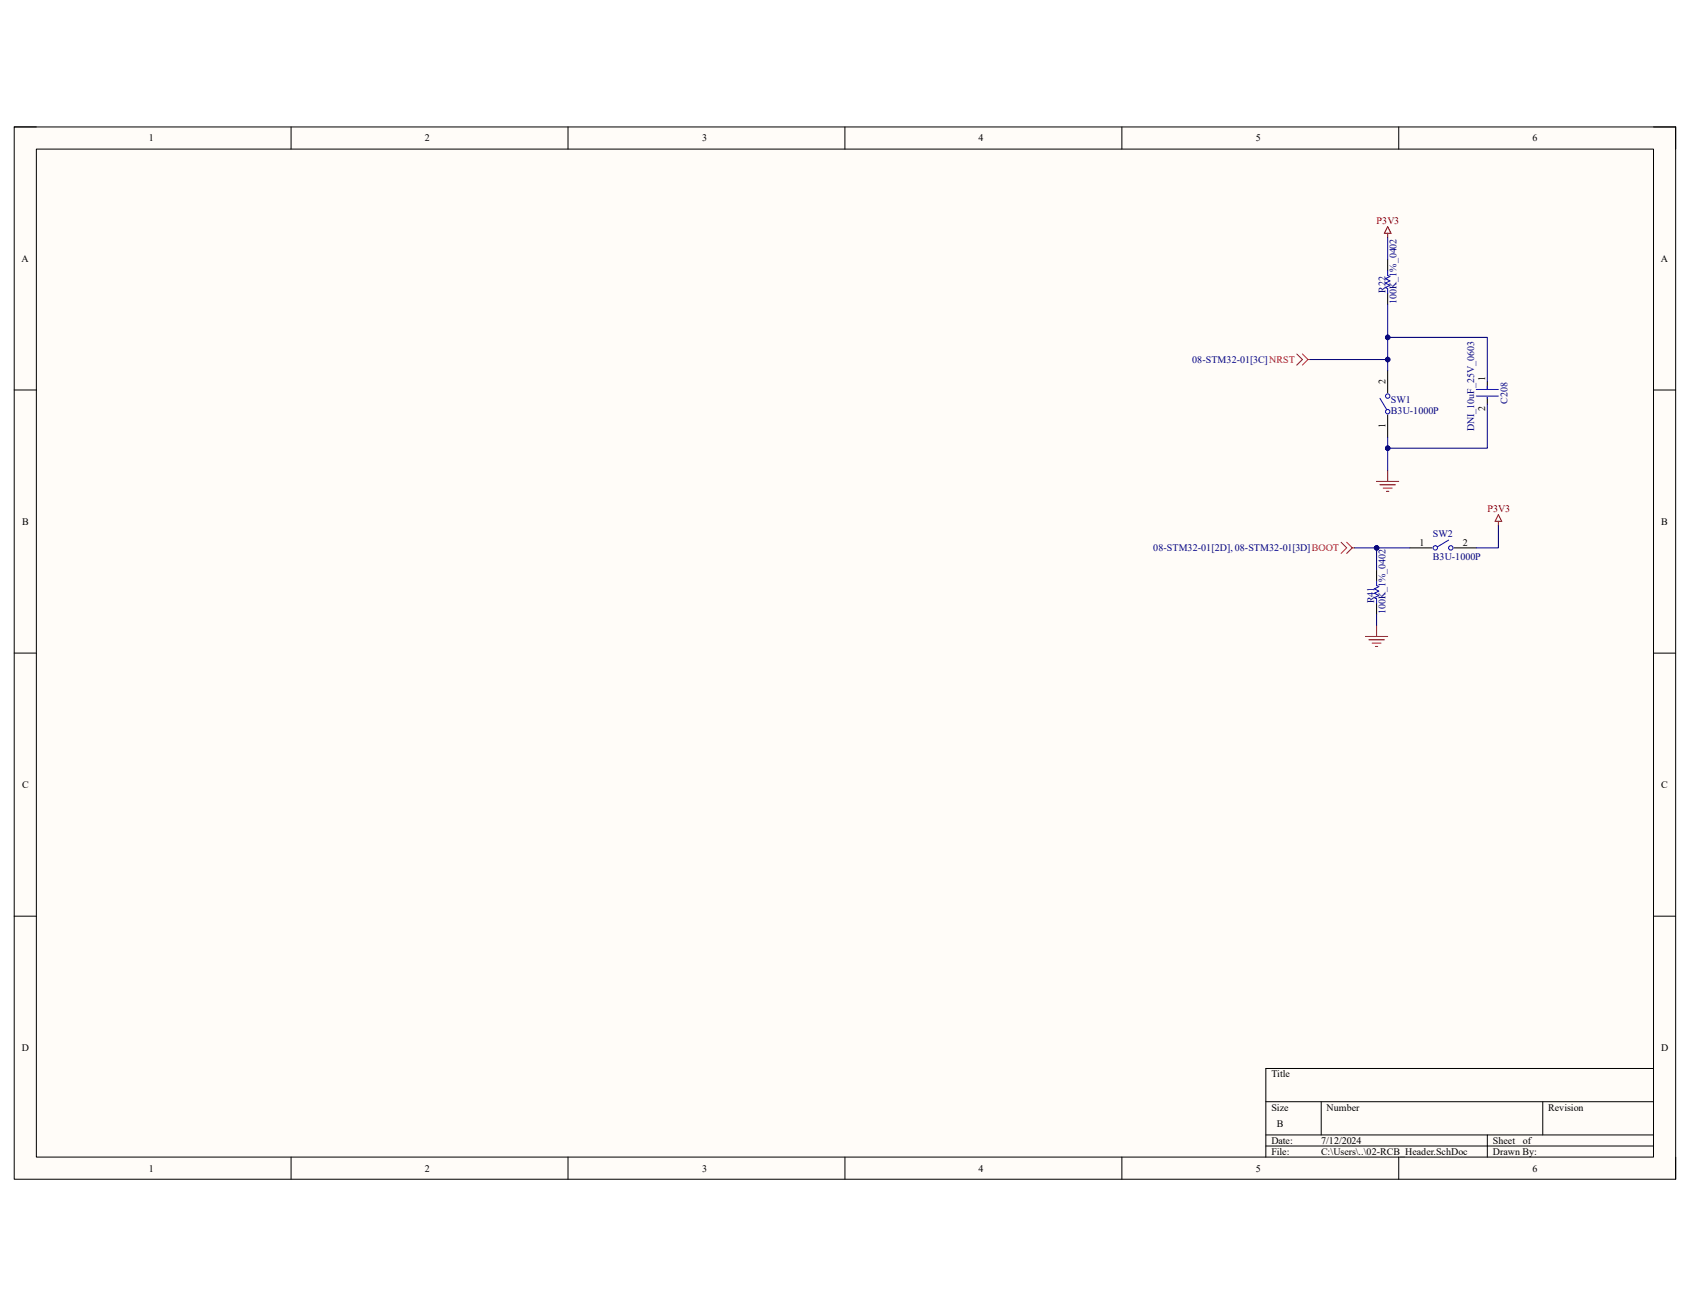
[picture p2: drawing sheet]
<svg xmlns="http://www.w3.org/2000/svg" width="279mm" height="216mm" viewBox="0 0 279 216" stroke-linecap="round" stroke-linejoin="round" font-family="sans-serif">
<path d="M2.3 21h274.7v173.9h-274.7z" fill-rule="evenodd" fill="#fffcf8"/>
<path d="M2.3 21h274.7v173.9h-274.7z" fill="none" stroke="#000" stroke-width=".17"/>
<path d="M6 24.6h267.4v166.7h-267.4z" fill-rule="evenodd" fill="#fffcf8"/>
<g fill="none" stroke="#000" stroke-width=".17">
<path d="M2.3 21h3.7M6 24.6h267.4v166.7h-267.4zM48.1 21v3.6M93.9 21v3.6M139.7 21v3.6M185.5 21v3.6M231.2 21v3.6M273.4 21h3.6v3.6M2.3 64.5h3.7M273.4 64.5h3.6M227.6 94.2v1.9M227.6 99.7v1.9"/>
<path d="M2.3 108h3.7M273.4 108h3.6M2.3 151.5h3.7M273.4 151.5h3.6M273.4 176.6h-64.1v14.7M48.1 191.3v3.6M93.9 191.3v3.6M139.7 191.3v3.6M185.5 191.3v3.6M209.3 182.1h64.1M209.3 187.6h64.1M209.3 189.5h64.1"/>
<path d="M218.4 182.1v5.5M231.2 191.3v3.6M245.9 187.6v3.7M255.1 182.1v5.5M277 191.3v3.6"/>
</g>
<path d="M227.6 96.1v.7l.4 .2-.8 .3 .8 .4-.8 .4 .8 .3-.8 .4 .4 .2v.7" fill="none" stroke="#00f" stroke-width=".17"/>
<path d="M221.7 89.7l.9 .9-.9 .9M222.6 89.7l1 .9M223.6 90.6l-1 .9M223.6 90.6h.3" fill="none" stroke="#f00" stroke-width=".17"/>
<path d="M225.8 105.2h3.6M226.3 105.8h2.6M226.9 106.3h1.4M227.4 106.9h.4M227.6 103.4v1.8" fill="none" stroke="#800000" stroke-width=".17"/>
<path d="M223.9 90.6h3.7v3.6" fill="none" stroke="#000080" stroke-width=".17"/>
<circle cx="227.6" cy="90.6" r=".37" fill="#000080"/>
<g fill="none" stroke="#000080" stroke-width=".17">
<path d="M229.4 39.3v3.7M229.4 50.3v9.1h-12.8M227.6 101.6v1.8"/>
<circle cx="227.6" cy="90.6" r=".37"/>
</g>
<path d="M229.4 43v1.8M229.4 48.5v1.8" fill="none" stroke="#000" stroke-width=".17"/>
<path d="M229.4 44.8v.7l.4 .2-.7 .4 .7 .3-.7 .4 .7 .4-.7 .3 .3 .2v.8" fill="none" stroke="#00f" stroke-width=".17"/>
<path d="M214.4 58.5l.9 .9-.9 1M215.3 58.5l.9 .9M216.2 59.4l-.9 1M216.2 59.4h.4" fill="none" stroke="#f00" stroke-width=".17"/>
<path d="M229.4 37.5l.6 1.1h-1.1zM229.4 38.6v.7" fill="none" stroke="#800000" stroke-width=".17"/>
<circle cx="229.4" cy="59.4" r=".37" fill="#000080"/>
<circle cx="229.4" cy="59.4" r=".37" fill="none" stroke="#000080" stroke-width=".17"/>
<circle cx="229.4" cy="55.8" r=".37" fill="#000080"/>
<g fill="none" stroke="#000080" stroke-width=".17">
<path d="M227.6 90.6h5.5"/>
<circle cx="229.4" cy="55.8" r=".37"/>
</g>
<g fill="none" stroke="#00f" stroke-width=".17">
<path d="M239.5 89.3l-1.8 1.1"/>
<circle cx="237.3" cy="90.6" r=".37"/>
<circle cx="239.9" cy="90.6" r=".37"/>
</g>
<path d="M233.1 90.6h3.6M240.4 90.6h3.7" fill="none" stroke="#000" stroke-width=".17"/>
<path d="M247.7 85.1l.6 1.1h-1.1zM247.7 86.2v.7" fill="none" stroke="#800000" stroke-width=".17"/>
<circle cx="227.6" cy="90.6" r=".37" fill="#000080"/>
<g fill="none" stroke="#000080" stroke-width=".17">
<path d="M229.4 72.3v5.5M247.7 86.9v3.7h-3.6"/>
<circle cx="227.6" cy="90.6" r=".37"/>
</g>
<g fill="none" stroke="#00f" stroke-width=".17">
<path d="M228.1 65.8l1.1 1.9"/>
<circle cx="229.4" cy="68.1" r=".37"/>
<circle cx="229.4" cy="65.5" r=".37"/>
</g>
<path d="M229.4 61.3v3.6M229.4 68.6v3.7" fill="none" stroke="#000" stroke-width=".17"/>
<path d="M227.6 79.6h3.6M229.4 77.8v1.8M228.1 80.1h2.6M228.7 80.7h1.4M229.2 81.2h.4" fill="none" stroke="#800000" stroke-width=".17"/>
<circle cx="229.4" cy="74.1" r=".37" fill="#000080"/>
<g fill="none" stroke="#000080" stroke-width=".17">
<path d="M229.4 59.4v1.9"/>
<circle cx="229.4" cy="74.1" r=".37"/>
</g>
<circle cx="229.4" cy="59.4" r=".37" fill="#000080"/>
<g fill="none" stroke="#000080" stroke-width=".17">
<path d="M245.9 66.8v7.3h-16.5"/>
<circle cx="229.4" cy="59.4" r=".37"/>
</g>
<path d="M245.9 63.1v1.3M245.9 65.7v1.1" fill="none" stroke="#000" stroke-width=".17"/>
<path d="M244.1 64.4h3.6M244.1 65.5h3.6M245.9 63.8v.6M245.9 65.7v.1" fill="none" stroke="#00f" stroke-width=".17"/>
<circle cx="229.4" cy="74.1" r=".37" fill="#000080"/>
<g fill="none" stroke="#000080" stroke-width=".17">
<path d="M229.4 55.8h16.5v7.3"/>
<circle cx="229.4" cy="74.1" r=".37"/>
</g>
<circle cx="229.4" cy="55.8" r=".37" fill="#000080"/>
<circle cx="229.4" cy="55.8" r=".37" fill="none" stroke="#000080" stroke-width=".17"/>
<g font-size="1.7">
<text x="24.6" y="23.4">1</text>
<text x="70.2" y="23.4">2</text>
<text x="116.1" y="23.4">3</text>
<text x="161.8" y="23.4">4</text>
<text x="207.6" y="23.4">5</text>
<text x="253.4" y="23.4">6</text>
<text x="3.6" y="43.3">A</text>
<text x="274.6" y="43.3">A</text>
<text x="229.1" y="63.5" transform="rotate(-90 229.1 63.5)">2</text>
<text x="245.5" y="62.9" transform="rotate(-90 245.5 62.9)">1</text>
<text x="229.1" y="70.7" transform="rotate(-90 229.1 70.7)">1</text>
<text x="245.5" y="67.9" transform="rotate(-90 245.5 67.9)">2</text>
<text x="3.6" y="86.7">B</text>
<text x="274.7" y="86.7">B</text>
<text x="234.7" y="90.2">1</text>
<text x="241.9" y="90.2">2</text>
<text x="3.6" y="130.3">C</text>
<text x="274.7" y="130.3">C</text>
<text x="3.6" y="173.7">D</text>
<text x="274.6" y="173.7">D</text>
<text x="210.2" y="178.1">Title</text>
<text x="210.2" y="183.6">Size</text>
<text x="219.3" y="183.6">Number</text>
<text x="256" y="183.6">Revision</text>
<text x="210.2" y="189.1">Date:</text>
<text x="210.2" y="190.9">File:</text>
<text x="211.1" y="186.4">B</text>
<text x="218.4" y="189.1">7/12/2024</text>
<text x="218.4" y="190.9">C:\Users\..\02-RCB_Header.SchDoc</text>
<text x="246.8" y="189.1">Sheet</text>
<text x="246.8" y="190.9">Drawn By:</text>
<text x="251.8" y="189.1">of</text>
<text x="24.6" y="193.7">1</text>
<text x="70.2" y="193.7">2</text>
<text x="116.1" y="193.7">3</text>
<text x="161.8" y="193.7">4</text>
<text x="207.6" y="193.7">5</text>
<text x="253.4" y="193.7">6</text>
</g>
<g font-size="1.7" fill="#800000">
<text x="227.6" y="37.1">P3V3</text>
<text x="245.9" y="84.7">P3V3</text>
</g>
<g font-size="1.7" fill="#000080">
<text x="229.1" y="48.4" transform="rotate(-90 229.1 48.4)">R22</text>
<text x="230.9" y="50.3" transform="rotate(-90 230.9 50.3)">100K_1%_0402</text>
<text x="197.1" y="60">08-STM32-01[3C]NRST</text>
<text x="230" y="66.6">SW1</text>
<text x="230" y="68.4">B3U-1000P</text>
<text x="243.7" y="71.3" transform="rotate(-90 243.7 71.3)">DNI_10uF_25V_0603</text>
<text x="249.2" y="66.8" transform="rotate(-90 249.2 66.8)">C208</text>
<text x="236.9" y="88.7">SW2</text>
<text x="190.7" y="91.1">08-STM32-01[2D], 08-STM32-01[3D]BOOT</text>
<text x="236.9" y="92.6">B3U-1000P</text>
<text x="227.2" y="99.7" transform="rotate(-90 227.2 99.7)">R41</text>
<text x="229.1" y="101.6" transform="rotate(-90 229.1 101.6)">100K_1%_0402</text>
</g>
</svg>
